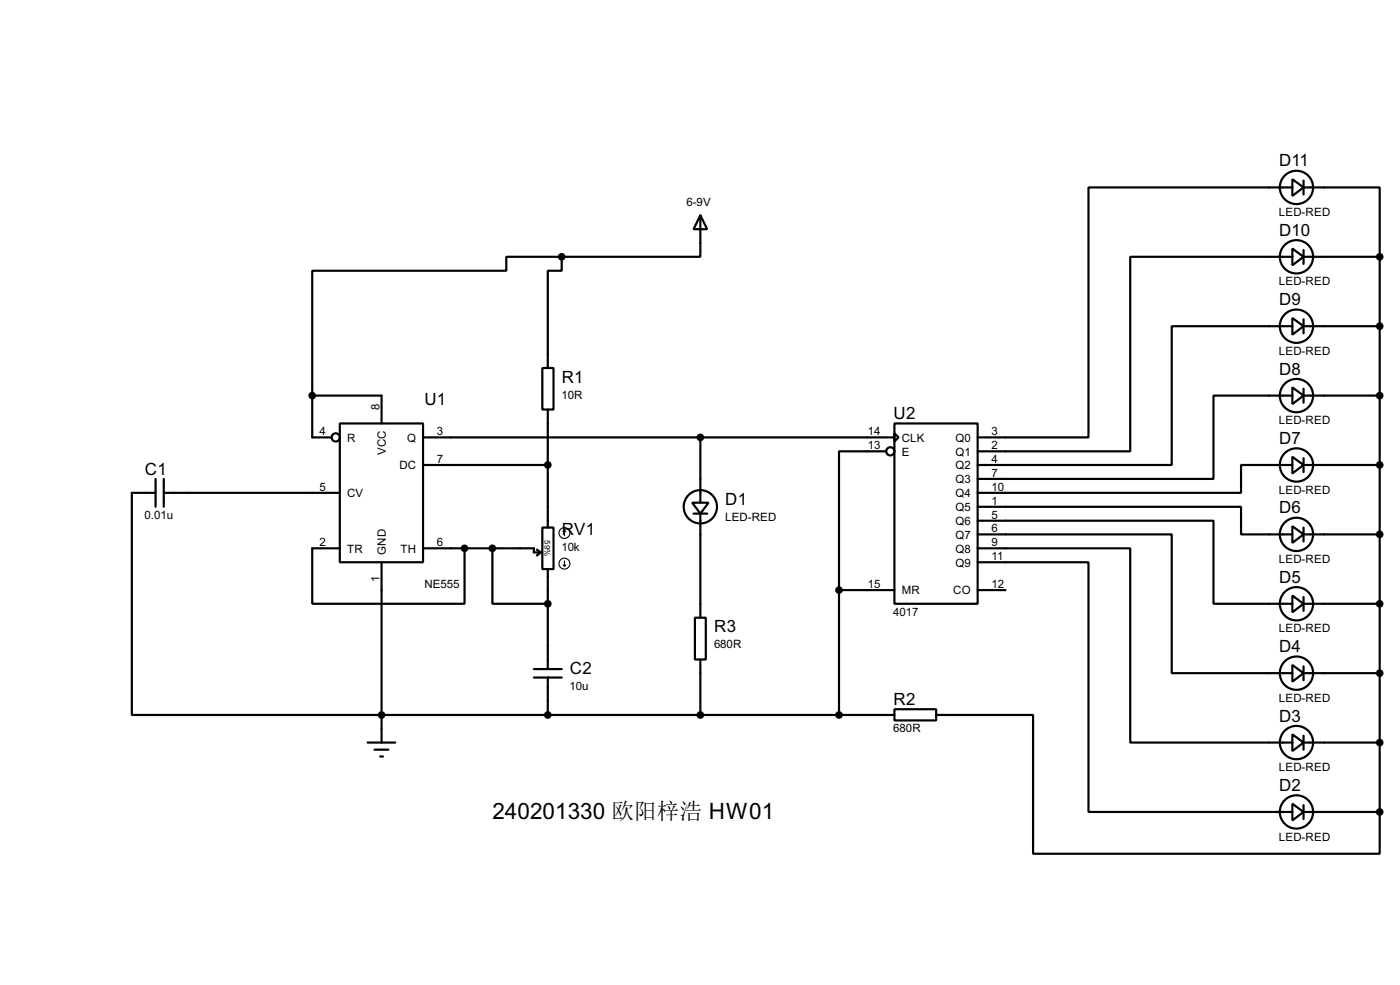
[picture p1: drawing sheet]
<svg xmlns="http://www.w3.org/2000/svg" width="256mm" height="180mm" viewBox="0 0 256 180" stroke-linecap="round" stroke-linejoin="round" font-family="sans-serif">
<g fill="none" stroke="#000" stroke-width=".4">
<path d="M128.3 39.4l1.3 2.6h-2.5zM128.3 39.4v7.6h-25.4M236.8 32.8l2 1.5-2 1.6zM236.8 34.3h-37.4v45.8h-20.3M238.8 34.3h14v12.7M238.8 33.1v2.5M102.9 47v2.6h-2.5v17.8M102.9 47h-10.1v2.6h-35.6v22.8M236.8 58.2l2 1.5-2 1.6zM236.8 45.5l2 1.5-2 1.6zM236.8 59.7h-22.1v25.4h-35.6M236.8 47h-29.7v35.6h-28"/>
<path d="M238.8 47h14M238.8 59.7h14M238.8 45.8v2.5M238.8 58.5v2.5M252.8 47v101.6M57.2 72.4h12.7v5.1M57.2 72.4v7.7h3.6M62.3 77.5h15.2v25.4h-15.2zM99.4 67.4h2v7.6h-2zM100.4 75v21.6M163.9 77.5h15.2v33h-15.2zM163.9 79.3l.7 .8-.7 .7z"/>
<path d="M236.8 70.9l2 1.5-2 1.6zM236.8 72.4h-14.5v15.3h-43.2M238.8 72.4h14M238.8 71.2v2.5M28.5 90.2h-4.3v40.7h139.7M28.5 87.7v5.1M30 90.2h32.3M30 87.7v5.1M77.5 85.1h22.9M77.5 80.1h86.4M99.4 96.6h2v7.6h-2zM126.8 92h3l-1.5 2z"/>
<path d="M127.1 94h2.5M128.3 80.1v11.9M128.3 94v19.1M162.4 82.6h-8.7v25.4M179.1 97.8h35.6v25.4h22.1M179.1 95.3h43.2v15.2h14.5M179.1 92.8h48.3v5h9.4M236.8 96.3l2 1.5-2 1.6zM236.8 83.6l2 1.5-2 1.6zM236.8 85.1h-9.4v5.1h-48.3M238.8 85.1h14M238.8 97.8h14"/>
<path d="M238.8 83.9v2.5M238.8 96.6v2.5M62.3 100.4h-5.1v10.1h27.9v-10.1M69.9 102.9v33M77.5 100.4h20.3v.7h1.3M90.2 100.4v10.1h10.2M98.4 100.6l.7 .5M99.1 101.1l-.7 .6M100.4 104.2v18.3M127.3 113.1h2v7.6h-2zM153.7 108h10.2M153.7 108v22.9"/>
<path d="M179.1 102.9h20.3v45.7h37.4M179.1 100.4h28v35.5h29.7M179.1 108h5.1M236.8 109l2 1.5-2 1.6zM238.8 110.5h14M238.8 109.3v2.5M67.4 135.9h5M68.6 137.2h2.6M69.7 138.5h.5M97.8 122.5h5.1M97.8 124h5.1M100.4 124v6.9"/>
<path d="M128.3 120.7v10.2M163.9 129.8h7.6v2.1h-7.6zM171.5 130.9h17.8v25.4h63.5v-7.7M236.8 134.4l2 1.5-2 1.6zM236.8 121.7l2 1.5-2 1.6zM238.8 123.2h14M238.8 135.9h14M238.8 122v2.5M238.8 134.7v2.5M236.8 147.1l2 1.5-2 1.6zM238.8 148.6h14M238.8 147.4v2.5"/>
<circle cx="237.5" cy="34.3" r="3.1"/>
<circle cx="237.5" cy="47" r="3.1"/>
<circle cx="237.5" cy="59.7" r="3.1"/>
<circle cx="237.5" cy="72.4" r="3.1"/>
<circle cx="61.5" cy="80.1" r=".75"/>
<circle cx="128.3" cy="92.8" r="3.1"/>
<circle cx="163.1" cy="82.6" r=".75"/>
<circle cx="237.5" cy="97.8" r="3.1"/>
<circle cx="237.5" cy="85.1" r="3.1"/>
<circle cx="237.5" cy="110.5" r="3.1"/>
<circle cx="237.5" cy="135.9" r="3.1"/>
<circle cx="237.5" cy="123.2" r="3.1"/>
<circle cx="237.5" cy="148.6" r="3.1"/>
</g>
<g fill="none" stroke="#000" stroke-width=".2">
<path d="M103.4 97.1v1M103.4 97.1l.3 .2M103.4 97.1l-.2 .2M103.2 103.4l.2 .3M103.4 102.7v1M103.7 103.4l-.3 .3"/>
<circle cx="103.4" cy="97.6" r="1"/>
<circle cx="103.4" cy="103.2" r="1"/>
</g>
<g fill="#000" stroke="#000" stroke-width=".4">
<circle cx="102.9" cy="47" r=".5"/>
<circle cx="252.7" cy="59.7" r=".5"/>
<circle cx="252.7" cy="47" r=".5"/>
<circle cx="57.2" cy="72.4" r=".5"/>
<circle cx="252.7" cy="72.4" r=".5"/>
<circle cx="100.3" cy="85.1" r=".5"/>
<circle cx="128.3" cy="80.1" r=".5"/>
<circle cx="252.7" cy="97.8" r=".5"/>
<circle cx="252.7" cy="85.1" r=".5"/>
<circle cx="85.1" cy="100.4" r=".5"/>
<circle cx="90.2" cy="100.4" r=".5"/>
<circle cx="100.3" cy="110.5" r=".5"/>
<circle cx="153.7" cy="108" r=".5"/>
<circle cx="252.7" cy="110.5" r=".5"/>
<circle cx="69.9" cy="130.9" r=".5"/>
<circle cx="100.3" cy="130.9" r=".5"/>
<circle cx="128.3" cy="130.9" r=".5"/>
<circle cx="153.7" cy="130.9" r=".5"/>
<circle cx="252.7" cy="123.2" r=".5"/>
<circle cx="252.7" cy="135.9" r=".5"/>
<circle cx="252.7" cy="148.6" r=".5"/>
</g>
<text font-size="4.6" x="90.2" y="149.9">240201330 欧阳梓浩 HW01</text>
<g font-size="3.5">
<text x="234.3" y="30.5">D11</text>
<text x="234.3" y="43.2">D10</text>
<text x="234.3" y="55.9">D9</text>
<text x="102.9" y="70.1">R1</text>
<text x="234.3" y="68.6">D8</text>
<text x="77.8" y="74.1">U1</text>
<text x="163.7" y="76.7">U2</text>
<text x="234.3" y="81.3">D7</text>
<text x="26.6" y="86.9">C1</text>
<text x="132.9" y="92.4">D1</text>
<text x="234.3" y="94">D6</text>
<text x="102.9" y="98">RV1</text>
<text x="234.3" y="106.7">D5</text>
<text x="130.9" y="115.8">R3</text>
<text x="234.3" y="119.4">D4</text>
<text x="104.4" y="123.4">C2</text>
<text x="163.7" y="129">R2</text>
<text x="234.3" y="132.1">D3</text>
<text x="234.3" y="144.8">D2</text>
</g>
<g font-size="2.4">
<text x="125.8" y="37.7">6-9V</text>
<text x="234.3" y="39.5">LED-RED</text>
<text x="234.3" y="52.2">LED-RED</text>
<text x="234.3" y="64.9">LED-RED</text>
<text x="69.5" y="75" transform="rotate(-90 69.5 75)">8</text>
<text x="102.9" y="73">10R</text>
<text x="234.3" y="77.6">LED-RED</text>
<text x="58.6" y="79.7">4</text>
<text x="63.6" y="80.8">R</text>
<text x="70.7" y="83.3" transform="rotate(-90 70.7 83.3)">VCC</text>
<text x="74.6" y="80.8">Q</text>
<text x="80.1" y="79.7">3</text>
<text x="159" y="79.7">14</text>
<text x="159" y="82.2">13</text>
<text x="165.2" y="80.8">CLK</text>
<text x="165.2" y="83.4">E</text>
<text x="175" y="80.8">Q0</text>
<text x="175" y="83.4">Q1</text>
<text x="181.7" y="79.7">3</text>
<text x="181.7" y="82.2">2</text>
<text x="58.6" y="89.8">5</text>
<text x="73.2" y="85.9">DC</text>
<text x="80.1" y="84.7">7</text>
<text x="175" y="85.9">Q2</text>
<text x="175" y="88.5">Q3</text>
<text x="181.7" y="84.7">4</text>
<text x="181.7" y="87.3">7</text>
<text x="181.7" y="89.8">10</text>
<text x="26.5" y="95">0.01u</text>
<text x="63.6" y="91">CV</text>
<text x="132.8" y="95.3">LED-RED</text>
<text x="175" y="91">Q4</text>
<text x="175" y="93.6">Q5</text>
<text x="181.7" y="92.4">1</text>
<text x="181.7" y="94.9">5</text>
<text x="234.3" y="90.4">LED-RED</text>
<text x="58.6" y="100">2</text>
<text x="63.6" y="101.2">TR</text>
<text x="70.7" y="101.6" transform="rotate(-90 70.7 101.6)">GND</text>
<text x="73.4" y="101.2">TH</text>
<text x="80.1" y="100">6</text>
<text x="102.9" y="100.9">10k</text>
<text x="175" y="96.1">Q6</text>
<text x="175" y="98.6">Q7</text>
<text x="175" y="101.2">Q8</text>
<text x="181.7" y="97.4">6</text>
<text x="181.7" y="100">9</text>
<text x="69.5" y="106.6" transform="rotate(-90 69.5 106.6)">1</text>
<text x="77.7" y="107.7">NE555</text>
<text x="159" y="107.6">15</text>
<text x="175" y="103.7">Q9</text>
<text x="181.7" y="107.6">12</text>
<text x="181.7" y="102.5">11</text>
<text x="234.3" y="103.1">LED-RED</text>
<text x="163.7" y="112.7">4017</text>
<text x="165.2" y="108.8">MR</text>
<text x="174.6" y="108.8">CO</text>
<text x="130.8" y="118.7">680R</text>
<text x="234.3" y="115.8">LED-RED</text>
<text x="104.4" y="126.3">10u</text>
<text x="234.3" y="128.5">LED-RED</text>
<text x="163.7" y="134.1">680R</text>
<text x="234.3" y="141.2">LED-RED</text>
<text x="234.3" y="153.9">LED-RED</text>
</g>
<text font-size="1.7" x="99.8" y="98.9" transform="rotate(90 99.8 98.9)">59%</text>
</svg>
